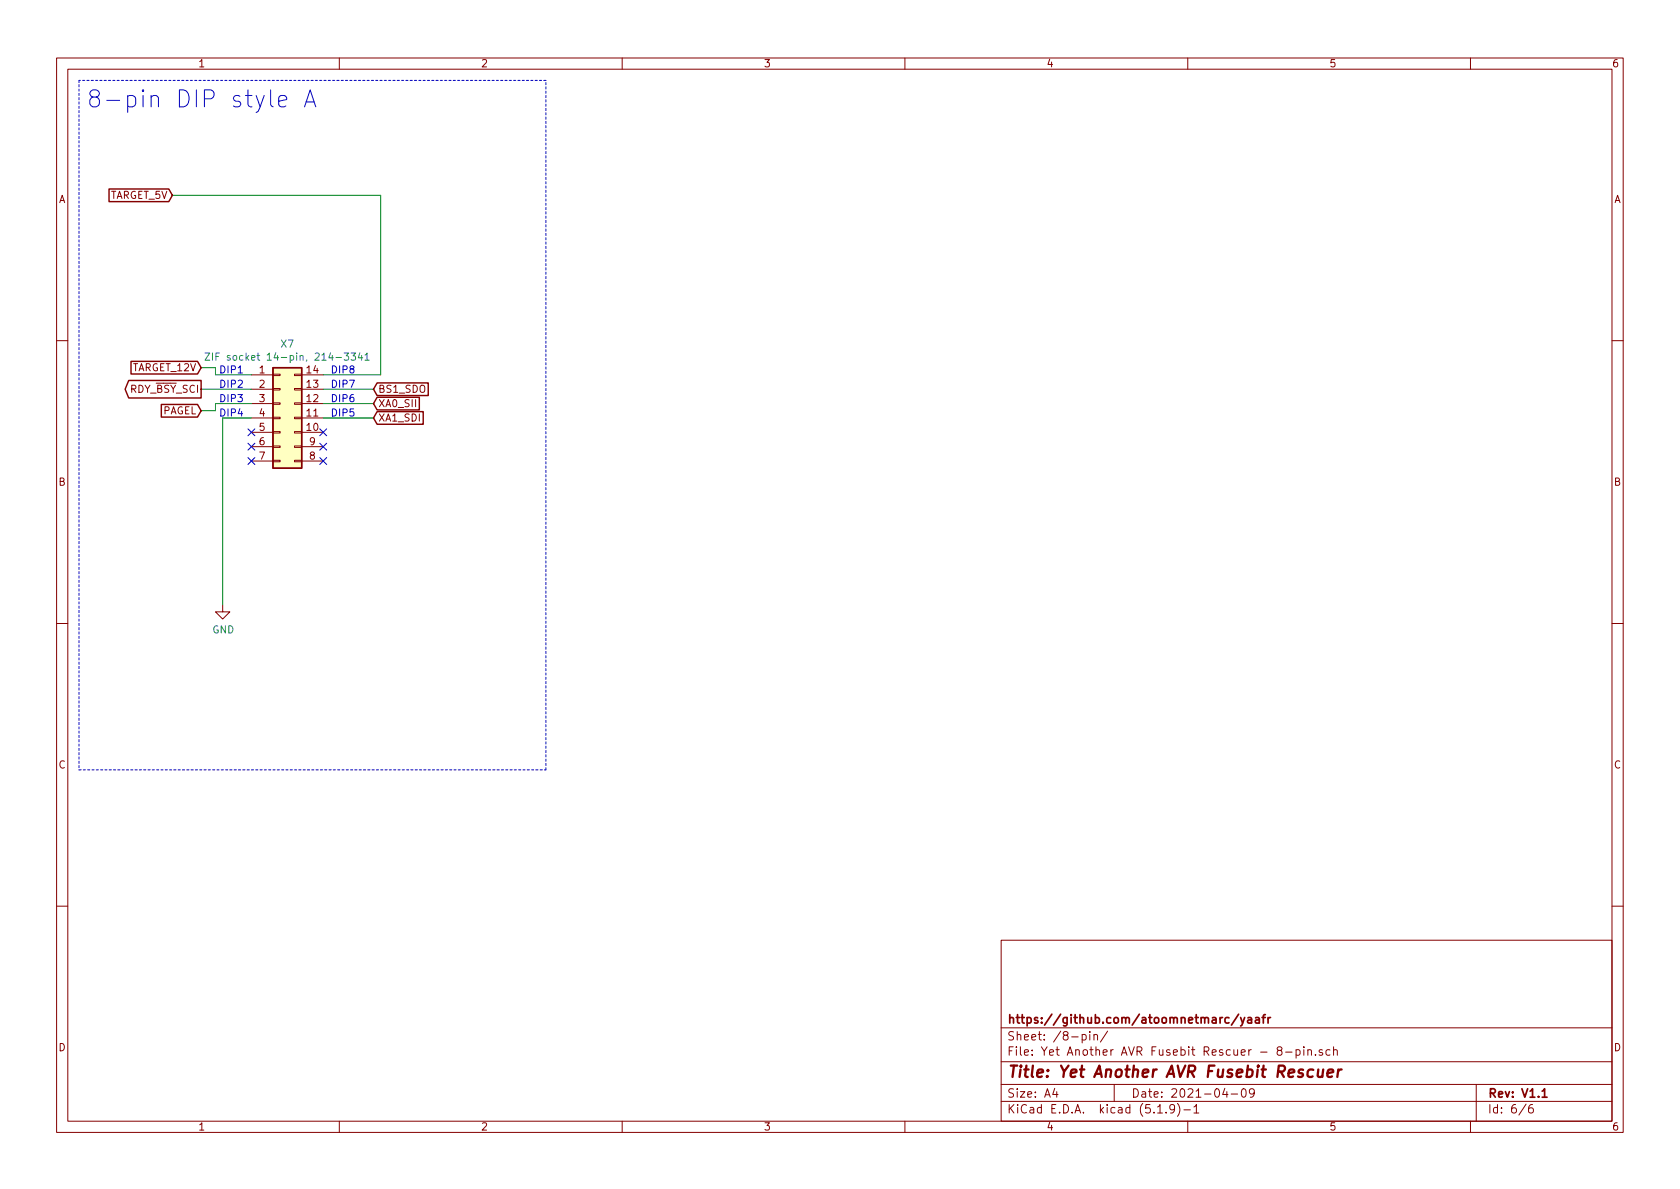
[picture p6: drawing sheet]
EESchema Schematic File Version 4
EELAYER 30 0
EELAYER END
$Descr A4 11693 8268
encoding utf-8
Sheet 6 6
Title "Yet Another AVR Fusebit Rescuer"
Date "2021-04-09"
Rev "V1.1"
Comp "https://github.com/atoomnetmarc/yaafr"
Comment1 ""
Comment2 ""
Comment3 ""
Comment4 ""
$EndDescr
Text Notes 600  750  0    118  ~ 0
8-pin DIP style A
Text GLabel 1400 2550 0    50   Input ~ 0
TARGET_12V
Text GLabel 1400 2700 0    50   Output ~ 0
RDY_~BSY~_SCI
Text GLabel 2600 2700 2    50   Input ~ 0
BS1_SDO
Text GLabel 2600 2800 2    50   Input ~ 0
XA0_SII
Wire Wire Line
	2250 2700 2600 2700
Wire Notes Line
	550  550  550  5350
Wire Notes Line
	550  5350 3800 5350
Wire Notes Line
	3800 5350 3800 550 
Wire Notes Line
	3800 550  550  550 
Text GLabel 1200 1350 0    50   Input ~ 0
TARGET_5V
$Comp
L power:GND #PWR?
U 1 1
P 1550 4200
AR Path="/61003F5F" Ref="#PWR?"  Part="1" 
AR Path="/60E59523/61003F5F" Ref="#PWR?"  Part="1" 
AR Path="/60E6838F/61003F5F" Ref="#PWR?"  Part="1" 
AR Path="/61000B59/61003F5F" Ref="#PWR0124"  Part="1" 
F 0 "#PWR0124" H 1550 3950 50  0001 C CNN
F 1 "GND" H 1555 4027 50  0000 C CNN
F 2 "" H 1550 4200 50  0001 C CNN
F 3 "" H 1550 4200 50  0001 C CNN
	1    1550 4200
	1    0    0    -1  
$EndComp
$Comp
L Connector_Generic:Conn_02x07_Counter_Clockwise X7
U 1 1
P 1950 2900
F 0 "X7" H 2000 3417 50  0000 C CNN
F 1 "ZIF socket 14-pin, 214-3341" H 2000 3326 50  0000 C CNN
F 2 "Socket:DIP_Socket-14_W4.3_W5.08_W7.62_W10.16_W10.9_3M_214-3339-00-0602J" H 1950 2900 50  0001 C CNN
F 3 "~" H 1950 2900 50  0001 C CNN
	1    1950 2900
	1    0    0    -1  
$EndComp
NoConn ~ 1750 3000
NoConn ~ 1750 3100
NoConn ~ 1750 3200
NoConn ~ 2250 3200
NoConn ~ 2250 3100
NoConn ~ 2250 3000
Text Notes 2300 2900 0    50   ~ 0
DIP5
Text Notes 2300 2800 0    50   ~ 0
DIP6
Text Notes 2300 2700 0    50   ~ 0
DIP7
Text Notes 2300 2600 0    50   ~ 0
DIP8
Text Notes 1700 2600 2    50   ~ 0
DIP1
Text Notes 1700 2700 2    50   ~ 0
DIP2
Text Notes 1700 2800 2    50   ~ 0
DIP3
Text Notes 1700 2900 2    50   ~ 0
DIP4
Wire Wire Line
	1400 2700 1750 2700
Wire Wire Line
	1750 2600 1500 2600
Wire Wire Line
	1500 2600 1500 2550
Wire Wire Line
	1500 2550 1400 2550
Text GLabel 1400 2850 0    50   Input ~ 0
PAGEL
Wire Wire Line
	1750 2800 1500 2800
Wire Wire Line
	1500 2800 1500 2850
Wire Wire Line
	1500 2850 1400 2850
Wire Wire Line
	1750 2900 1550 2900
Wire Wire Line
	1550 2900 1550 4200
Wire Wire Line
	2250 2800 2600 2800
Text GLabel 2600 2900 2    50   Input ~ 0
XA1_SDI
Wire Wire Line
	2600 2900 2250 2900
Wire Wire Line
	2250 2600 2650 2600
Wire Wire Line
	2650 2600 2650 1350
Wire Wire Line
	1200 1350 2650 1350
$EndSCHEMATC
